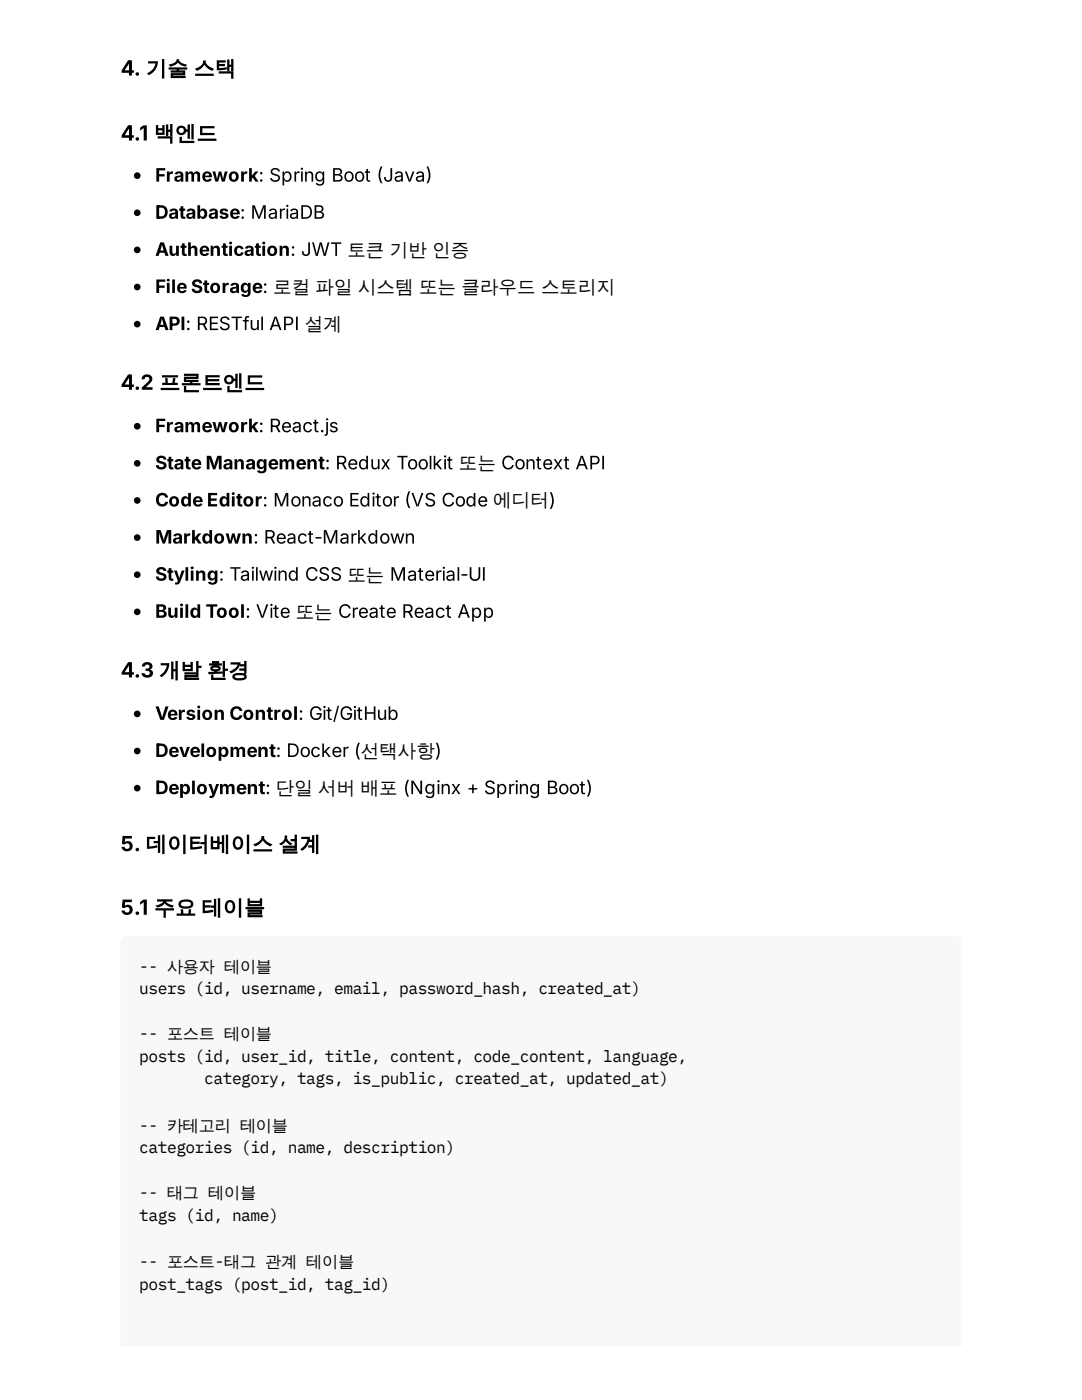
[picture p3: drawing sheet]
<svg xmlns="http://www.w3.org/2000/svg" width="216mm" height="279mm" viewBox="0 0 216 279" stroke-linecap="round" stroke-linejoin="round" font-family="sans-serif">
<g fill="#f8f8fa">
<path d="M24.5 187.3l.6-.4 .6-.1h164.5a1.59 1.59 0 0 1 1.6 1.6v80.4h-167.7v-80.4l.1-.6z"/>
<path d="M24.1 186.8h167.7v82h-167.7z"/>
</g>
<g fill="#000">
<path d="M29.6 12.2h1.9a2.74 2.74 0 0 1-1.9 2.7l-.3-.2a2.68 2.68 0 0 0 1.7-2h-1.4zM32.3 11.8l.5 .1v3.8h-.5zM33.7 12.9a1.65 1.65 0 0 0 1.6-1.1h.4a.84 .84 0 0 0 .9 .9l.7 .2-.3 .4-.9-.3-.6-.5-.4 .4-1.1 .4zM34.1 14h2.9v1h-2.5v.1h2.5v.5h-2.9v-1h2.4l-2.4-.1zM33.6 13.4h3.8v.5h-1.7v.5h-.4v-.5h-1.7z"/>
<path d="M40.5 12.1h.6a1.49 1.49 0 0 0 1.3 1.5l.3 .1-.4 .4a2.54 2.54 0 0 1-1.5-1.3 2.01 2.01 0 0 1-1.6 1.3l-.3-.4a2.11 2.11 0 0 0 1.6-1.4zM38.9 14.7h3.8v.4h-3.8zM43.3 12h1.7v.5h-1.3v.3h1.2v.4h-1.2v.4l1.5-.2 .1 .4-2 .2zM43.6 14.2h3v1.5h-.5v-1h-2.5zM45.3 11.9h.5v1h.3v-1.1h.5v2.4h-.5v-.8h-.3v.8h-.5z"/>
<path d="M31.1 25h.5v.6h.8v-.6h.4v1.9h-1.7zM31.6 26v.5h.8v-.5zM31.5 27.2h2.9v1.5h-.5v-1.1h-2.4zM33.1 24.8l.5 .1v1h.3v-1.1h.5v2.4h-.5v-.9h-.3v.9h-.5zM35.2 26.1a.98 .98 0 0 1 1.9 0 .98 .98 0 0 1-1.9 0zM35.7 26a.52 .52 0 0 0 1 0 .52 .52 0 0 0-1 0zM35.8 27.3h.5v.8h2.5v.5h-3zM38.2 24.8l.5 .1-.1 2.9h-.4zM37.4 24.8l.5 .2v2.7h-.5v-1.4h-.5v-.5h.5zM39.9 25.2h2.9v.4h-2.4v.9h2.4v.5h-2.9zM39.5 27.7h3.7v.4h-3.7z"/>
<path d="M32.3 74.9h3.2v.4h-3.2zM32.9 75.5h.6l-.1 1 1-.1 .1-.9h.5l-.1 .9h.6v.4h-3.1v-.4h.6zM32.1 77.4h3.7v.5h-3.7zM36.7 74.6h2.9v1h-2.4v.2h2.4v.4h-2.9v-1h2.4v-.2h-2.4zM36.7 77l.5 .1v.7h2.5v.5h-3zM36.3 76.5h1.6v-.5h.5v.5h1.6v.4h-3.7zM41 74.9h2.8v.4h-2.3v.4h2.3v.4h-2.3v.3h2.3v.5h-2.8zM40.5 77.4h3.7v.5h-3.7zM44.7 75.8a1 1 0 0 1 2 0 1 1 0 0 1-2 0zM45.2 75.8a.52 .52 0 0 0 1 0 .52 .52 0 0 0-1 0zM45.4 77l.4 .1v.7h2.5v.5h-2.9zM47.7 74.5l.5 .1v3h-.5zM47 74.6l.5 .1-.1 2.7h-.4v-1.4h-.6v-.4h.6zM49.4 74.9h2.9v.5h-2.4v.9h2.4v.4h-2.9zM49 77.4h3.7v.5h-3.7z"/>
<path d="M32.1 132.3h1.7a3.2 3.2 0 0 1-1.6 2.8l-.4-.2 .2-.1a2.92 2.92 0 0 0 1.3-2h-1.2zM34.2 132l.4 .1v1.4h.4v-1.6l.5 .1v3.8h-.5v-1.8h-.4v1.6h-.4zM36.4 132.1h.5v.6h1.1v-.6h.5v1.8h-2.1zM36.9 133.1v.4h1.1v-.4zM36.8 134.2h2.8v1l-2.4 .1h2.5v.4h-2.9v-1h2.3l-2.3-.1zM39.1 131.9h.5v1h.6v.4h-.6v.9h-.5z"/>
<path d="M42.3 131.9h1.4v.5h-1.4zM41.7 132.4h2.6v.4h-2.6zM42 133.1a1.47 1.47 0 0 1 2 .1 .53 .53 0 0 1-.5 .7 1.52 1.52 0 0 1-1.5-.3zM42.5 133.3l-.1 .1a1.02 1.02 0 0 0 1.2 0l-.5-.2zM42.1 134.6h.5v.7h2.4v.4h-2.9zM44.4 131.9l.5 .1v1.4h.6v.5h-.6v1.2h-.5zM41.5 134.1h1.3v-.3h.4v.2h1.2v.4l-2.6 .2zM46 132.2h2a2.8 2.8 0 0 1-1.9 2.2l-.3-.4a2.28 2.28 0 0 0 1.6-1.4h-1.4zM46.5 134.6a2.54 2.54 0 0 1 2.7 .1v.2a.74 .74 0 0 1-.9 .9h-.5a1.04 1.04 0 0 1-1.4-1zM46.9 134.9l-.1 .1a1.69 1.69 0 0 0 2 0 1.6 1.6 0 0 0-1.9-.1zM47.9 132.6h.8v-.7h.5v2.5h-.5v-.6h-1v-.4h1v-.4h-.8z"/>
<path d="M29.3 167h1.7v.4h-1.2v1.5l1.6-.2v.4l-2.1 .3zM32.4 166.6h.4l.1 .1-.1 3.8h-.4zM31.5 166.7l.5 .1v3.4h-.5v-1.9h-.8v-.5h.8zM34.1 167.2a1.06 1.06 0 0 1 1.3-.1 1.06 1.06 0 0 1 .4 1.2 1.07 1.07 0 0 1-1 1.3 1.07 1.07 0 0 1-1.1-1.3l.1-.7zM34.4 167.6l-.2 .7a.61 .61 0 0 0 .6 .8 .61 .61 0 0 0 .5-.9v-.3a.51 .51 0 0 0-.3-.5 .51 .51 0 0 0-.6 .2zM36.6 166.6l.4 .1v3.8h-.4zM37.9 167h2.1v.4h-1.6v.6h1.5v.4h-1.5v.7l1.9-.3v.5l-2.4 .2zM40.8 166.6l.5 .1v3.8h-.5v-2h-.8v-.5h.8zM42.1 166.9l.4 .1v.8h.8v-.9l.5 .1v2.5h-1.7zM42.5 168.3v.8h.8v-.8zM45.1 166.6h.4l.1 .1-.1 3.8h-.4zM44.3 166.7l.5 .1-.1 3.4h-.4v-1.7h-.6v-.5h.6zM46.8 167.2a1.06 1.06 0 0 1 1.3-.1 1.06 1.06 0 0 1 .4 1.2 1.07 1.07 0 0 1-1 1.3 1.07 1.07 0 0 1-1.1-1.3l.1-.7zM47.1 167.6l-.2 .7a.61 .61 0 0 0 .6 .8 .61 .61 0 0 0 .5-.9v-.3a.51 .51 0 0 0-.3-.5 .51 .51 0 0 0-.6 .2zM49.3 166.6l.4 .1v3.8h-.4zM52.2 166.9h.5a1.49 1.49 0 0 0 1.4 1.5l.3 .1-.4 .4a2.54 2.54 0 0 1-1.6-1.3 2.01 2.01 0 0 1-1.5 1.2l-.4-.3a2.11 2.11 0 0 0 1.7-1.4zM50.6 169.5h3.7v.4h-3.7z"/>
<path d="M31.3 179.5h3.1v.4h-1.3l.7 .5 .9 .3-.3 .4a1.95 1.95 0 0 1-1.5-.9 1.75 1.75 0 0 1-1.6 .9l-.3-.4h.1a2.34 2.34 0 0 0 1.5-.8h-1.3zM31 181.3h3.7v.4h-1.6v1.5h-.5v-1.5h-1.6zM35.8 179.9a2.19 2.19 0 0 1 2.7 .1 1.02 1.02 0 0 1-.2 1.1 1.02 1.02 0 0 1-1.1 .2 1.26 1.26 0 0 1-1.6-.9zM36.2 180.2l-.1 .3a1.15 1.15 0 0 0 1.4 .4 .53 .53 0 0 0 .6-.5 1.41 1.41 0 0 0-1.9-.2zM36.1 181.5h.4l.1 .9 1-.1 .1-.8h.4v.8h.9v.5h-3.8v-.5h.9z"/>
<path d="M40.4 179.7h1.8v.4h-1.3v.6h1.2v.4h-1.2v.7l1.6-.3 .1 .5-2.2 .2zM43.5 179.3h.4l.1 .1-.1 3.8h-.4zM42.7 179.4l.5 .1-.1 3.4h-.4v-1.7h-.6v-.5h.6zM45.2 179.9a1.06 1.06 0 0 1 1.3-.1 1.06 1.06 0 0 1 .4 1.2 1.07 1.07 0 0 1-1 1.3 1.07 1.07 0 0 1-1-1.3v-.7zM45.5 180.3l-.2 .7a.61 .61 0 0 0 .6 .8 .61 .61 0 0 0 .5-.9v-.3a.51 .51 0 0 0-.3-.5 .51 .51 0 0 0-.6 .2zM47.7 179.3l.5 .1-.1 3.8h-.4zM49.4 179.3h.5v.5h1.9v-.5h.5v1.6h-2.9zM49.9 180.2v.2h1.9v-.2zM49.4 181.5h2.9v1h-2.4v.1h2.5v.5h-3v-1h2.4l-2.4-.1zM49 181h3.7v.5h-3.7z"/>
<path d="M56.8 166.7l.5 .2a1.21 1.21 0 0 0 1 1.5l-.2 .3a1.34 1.34 0 0 1-1.1-1l.1 .1a1.48 1.48 0 0 1-1.1 .8l-.3-.2a1.62 1.62 0 0 0 1.1-1.7zM56.4 168.8h2.8v1h-2.3v.1h2.5v.5h-3v-1.1h2.4v-.1h-2.4zM58.8 166.6l.5 .1-.1 2.1h-.4v-.9h-.8v-.5h.8zM60.1 167h1.7a3.2 3.2 0 0 1-1.5 2.8l-.4-.3 .1-.1a2.92 2.92 0 0 0 1.3-2h-1.2zM63.1 166.6l.4 .1v3.8h-.4zM62.3 166.7l.5 .1-.1 3.4h-.4v-1.1h-.8v-.4h.8v-.7h-.6v-.4h.6z"/>
<circle cx="27.4" cy="35.1" r=".66"/>
<circle cx="27.4" cy="42.5" r=".66"/>
<circle cx="27.4" cy="49.9" r=".66"/>
<circle cx="27.4" cy="57.3" r=".66"/>
<circle cx="27.4" cy="64.7" r=".66"/>
<circle cx="27.4" cy="92.5" r=".66"/>
<circle cx="27.4" cy="85.1" r=".66"/>
<circle cx="27.4" cy="99.9" r=".66"/>
<circle cx="27.4" cy="114.7" r=".66"/>
<circle cx="27.4" cy="107.3" r=".66"/>
<circle cx="27.4" cy="122.1" r=".66"/>
<circle cx="27.4" cy="149.9" r=".66"/>
<circle cx="27.4" cy="157.3" r=".66"/>
<circle cx="27.4" cy="142.5" r=".66"/>
</g>
<g font-size="4.2">
<text x="24.1" y="15.1">4.</text>
<text x="24.1" y="28">4.1</text>
<text x="24.1" y="77.8">4.2</text>
<text x="24.1" y="135.2">4.3</text>
<text x="24.1" y="169.9">5.</text>
<text x="24.1" y="182.6">5.1</text>
</g>
<g font-size="3.7">
<text x="31" y="36.2">Framework: Spring Boot (Java)</text>
<text x="31" y="43.7">Database: MariaDB</text>
<text x="31" y="51.1">Authentication: JWT 토큰 기반 인증</text>
<text x="31" y="58.5">File Storage: 로컬 파일 시스템 또는 클라우드 스토리지</text>
<text x="31" y="65.9">API: RESTful API 설계</text>
<text x="31" y="86.3">Framework: React.js</text>
<text x="31" y="93.7">State Management: Redux Toolkit 또는 Context API</text>
<text x="31" y="101.1">Code Editor: Monaco Editor (VS Code 에디터)</text>
<text x="31" y="108.5">Markdown: React-Markdown</text>
<text x="31" y="115.9">Styling: Tailwind CSS 또는 Material-UI</text>
<text x="31" y="123.3">Build Tool: Vite 또는 Create React App</text>
<text x="31" y="143.7">Version Control: Git/GitHub</text>
<text x="31" y="151.1">Development: Docker (선택사항)</text>
<text x="31" y="158.5">Deployment: 단일 서버 배포 (Nginx + Spring Boot)</text>
</g>
<g font-size="3.2">
<text x="27.8" y="193.9">-- 사용자 테이블</text>
<text x="27.8" y="198.4">users (id, username, email, password_hash, created_at)</text>
<text x="27.8" y="207.4">-- 포스트 테이블</text>
<text x="27.8" y="211.9">posts (id, user_id, title, content, code_content, language,</text>
<text x="40.7" y="216.4">category, tags, is_public, created_at, updated_at)</text>
<text x="27.8" y="225.7">-- 카테고리 테이블</text>
<text x="27.8" y="230.2">categories (id, name, description)</text>
<text x="27.8" y="239.2">-- 태그 테이블</text>
<text x="27.8" y="243.7">tags (id, name)</text>
<text x="27.8" y="252.9">-- 포스트-태그 관계 테이블</text>
<text x="27.8" y="257.4">post_tags (post_id, tag_id)</text>
</g>
</svg>
